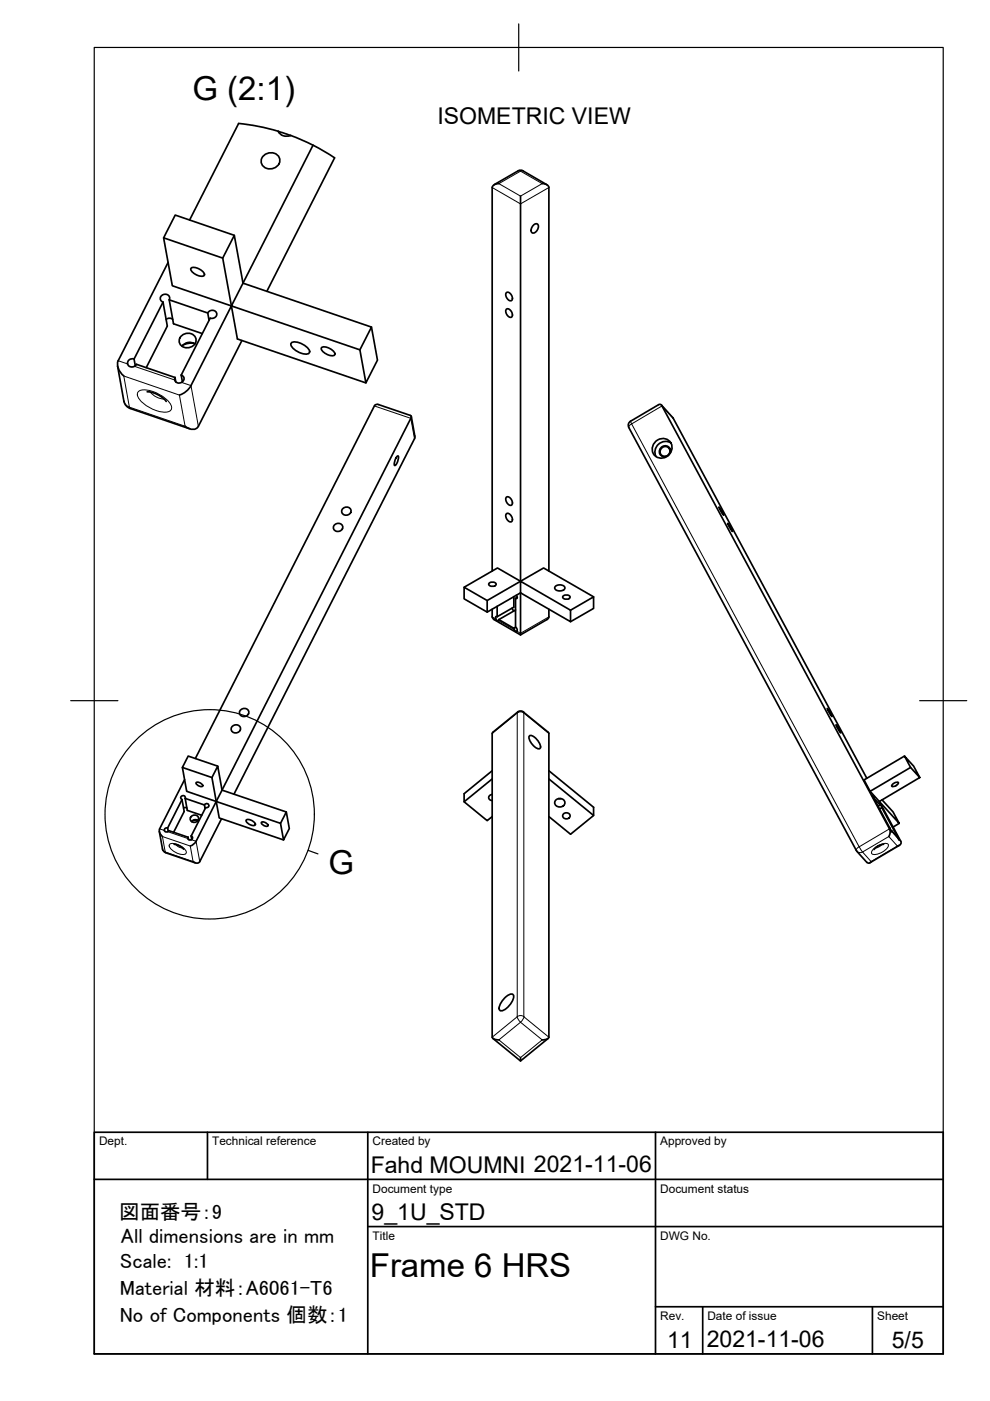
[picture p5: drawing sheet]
<svg xmlns="http://www.w3.org/2000/svg" width="210mm" height="297mm" viewBox="0 0 210 297" stroke-linecap="round" stroke-linejoin="round" font-family="sans-serif">
<!-- layer: Visible -->
<g fill="none" stroke="#000" stroke-width=".36">
<path d="M55.8 33.1a1.96 1.96 0 0 1 2.2-.7 1.96 1.96 0 0 1 1.3 1.9 2.06 2.06 0 0 1-1.9 1.5 2.06 2.06 0 0 1-2-1.4l.1-.9zM59 27.8a44.4 44.4 0 0 0-8.4-1.6l-10.4 20.5M61.6 28.7l-2.6-.9a2.06 2.06 0 0 0 2.6 .9l4.8 2.1M66.4 30.8l-14.9 29.2M66.4 30.8l4.5 2.7M70.9 33.5l-14.3 28.3M104.8 39.2l5.1-3 .5-.1 .5 .1 5.1 3M105.8 38.9a1.32 1.32 0 0 0-1.4 .8v81.4M115 38.9a1.32 1.32 0 0 1 1.4 .8v81.4M34.7 50.4l1.8 10.2 12.6 4.3-1.9-10.2 2.5-4.8 1.8 10.1M35.6 55.6l-10.5 20.9a2.97 2.97 0 0 0 1.1 3.2M40.5 56.9a2.01 2.01 0 0 1 2.5 .7l.4 .5-.1 .3a2.01 2.01 0 0 1-2.5-.7l-.4-.6z"/>
<path d="M49.7 49.9l-12.6-4.3-2.4 4.8 12.5 4.3M110.4 41.6v81.6M113.1 47.8l.3-.3h.5a1.24 1.24 0 0 1-1.1 1.9 1.08 1.08 0 0 1 .3-1.6zM24.9 77.6l1.4 7.5a2 2 0 0 0 1.3 1.5l12.6 4.3M28.4 76.1a.92 .92 0 0 0-1.2 .3 .92 .92 0 0 0 .3 1.3l.8 .1 .6-.6 8.2 2.8M34.6 64.1l.9 5-4.5 8.8M34.6 64.1l-6.2 12 .3 1.4M35.2 67.7a1.11 1.11 0 0 1 1.4 0M35.9 63.6l.9 5.1 6.1 2M35.9 63.6l8.1 2.8M35.9 63.6a.93 .93 0 0 0-1.1-1.2 .93 .93 0 0 0-.6 1.5l.4 .1M38.4 71.3a1.77 1.77 0 0 1 2-.6 1.77 1.77 0 0 1 1.2 1.6 1.86 1.86 0 0 1-1.8 1.4 1.86 1.86 0 0 1-1.8-1.3l.1-.8z"/>
<path d="M38.4 79.5l.3 1.4M38.4 79.5a.81 .81 0 0 1 .6 .8 .81 .81 0 0 1-.5 .8M41.1 72.8h-1.4l-.9 .4M41.3 72.9a2.02 2.02 0 0 0-2.7 .5M44 66.4l.3 1.5M44.1 66.3a.97 .97 0 0 1 1.2-.5 .97 .97 0 0 1 .6 1.2 1.11 1.11 0 0 1-1.3 .5l-6.2 12M51.3 72.2l-9.2 18.2a1.79 1.79 0 0 1-2.9 0M51.5 60l27.3 9.3-2.5 4.9-27.2-9.3zM61.7 72.8a2.44 2.44 0 0 1 2.8 .4 1.87 1.87 0 0 1 1.1 1.6 2.44 2.44 0 0 1-2.8-.4 1.87 1.87 0 0 1-1.1-1.6zM68.1 73.8a2.01 2.01 0 0 1 2.5 .6l.4 .6v.2a2.01 2.01 0 0 1-2.5-.6l-.4-.6zM78.8 69.3l1.2 7.1-2.4 4.8-1.3-7M107.4 62a1.16 1.16 0 0 1 1 1.7 1.16 1.16 0 0 1-1-1.7z"/>
<path d="M107.4 65.5a1.16 1.16 0 0 1 1 1.7 1.16 1.16 0 0 1-1-1.7zM31.2 83.1l1.2 .1 1.2 .6 .9 .6 .7 .7M37.1 80l.2 1M37.1 80a.91 .91 0 0 0 .3 1.1 .91 .91 0 0 0 1.1 0M77.6 81.2l-27.3-9.3-1.2-7-8.6 16.9-1.1 1.2-1.3 .7M79.4 86.1l-38 74.7M80.3 85.8l6.7 2.3 .2 .1-.1 .5M80.3 85.8a.69 .69 0 0 0-.9 .2M84.1 96.8l.3-.1a2.07 2.07 0 0 1-.7 2v-.8zM87.1 88.7l-40 78.8M87.2 88.3l.8 4.1-.1 .6-38.3 75.4M139 93.6a2.03 2.03 0 0 1 3.1 .1 2.03 2.03 0 0 1-.8 3.1 1.99 1.99 0 0 1-2.7-.4 1.99 1.99 0 0 1 .4-2.8z"/>
<path d="M140.1 94.9a1.15 1.15 0 0 1 1.9 .2 1.15 1.15 0 0 1-.9 1.7 1.09 1.09 0 0 1-1.2-.5 1.09 1.09 0 0 1 .2-1.4zM140.3 85.9l2.4 2.8 41.1 76.3M140.4 86.1l48.2 89.6 .1 1-.3 .7M140.4 86l-.2-.2h-.6l-5.9 3.5a1 1 0 0 0-.4 1.3l48.4 89.9M142.3 93.9a2.24 2.24 0 0 0-2.7 .3 2.24 2.24 0 0 0-.5 2.6M71 111.2a.9 .9 0 0 1 1.4 0 .9 .9 0 0 1-.4 1.4 .87 .87 0 0 1-1.1-.2 .87 .87 0 0 1 .1-1.2zM72.8 107.8a.9 .9 0 0 1 1.4 0 .9 .9 0 0 1-.4 1.4 .87 .87 0 0 1-1.1-.3 .87 .87 0 0 1 .1-1.1zM107.4 105.4a1.16 1.16 0 0 1 1 1.7 1.16 1.16 0 0 1-1-1.7zM107.4 108.9a1.16 1.16 0 0 1 1 1.7 1.16 1.16 0 0 1-1-1.7zM152.4 107.5l1.1 1.7zM154.3 111l1 1.7zM103.3 127.3l-4.9-2.8v2.5l4.9 2.8"/>
<path d="M103.7 123.7l.7-.3a.57 .57 0 0 1 .7 .6l-.7 .3a.57 .57 0 0 1-.7-.6zM104.4 129.2v1.6M104.4 130.8l.4 .6M104.8 131.4l5.6 3.2M105.1 131.2l.1 .1a.31 .31 0 0 0 .2 .3 .31 .31 0 0 0 .4-.3M105.4 128.6v2.2M105.4 130.7l-.3 .1v.4M105.8 131.4l3.1 1.8 .4-.2M108.6 128.9l.4 .6M108.9 126.5v2.2l-3.5 2.1M109 133.2l.1 .4 .5 .2M109.3 129.3l-3.5 2.1"/>
<path d="M109.3 126.9v6.1M109.3 133l.3 .4v.4M109.5 126.2l.2 .6-.4 .1M109.7 126.7l-.4 .2M110.4 123.2l-7.1 4.1v2.5l7.1-4.1v8.9M110.4 123.2l10.6 6.2v2.4l-10.6-6.1zM110.4 123.2l4.9-2.8 10.6 6.1M110.4 123.2l-4.9-2.8-7.1 4.1M116.4 130.8l-.4 .6-5.6 3.2M116.4 129.2v1.6M117.7 124.4a1.33 1.33 0 0 1 2.1 .2 1.24 1.24 0 0 1-2.2 0zM119.4 126.4l.7-.3a.57 .57 0 0 1 .7 .7l-.7 .2a.57 .57 0 0 1-.7-.6z"/>
<path d="M121 129.4l4.9-2.9v2.5l-4.9 2.8M49.3 153.9a.9 .9 0 0 1 1.5 0 .9 .9 0 0 1-.4 1.4 .87 .87 0 0 1-1.2-.2 .87 .87 0 0 1 .1-1.2zM51.1 150.5a.9 .9 0 0 1 1.4 0 .9 .9 0 0 1-.4 1.4 .87 .87 0 0 1-1.1-.3 .87 .87 0 0 1 .1-1.1zM104.5 155.2l-.1 .3v64.4a1.28 1.28 0 0 0 1.4 .6M109.7 151l-5.2 4.2M109.7 151a1.01 1.01 0 0 1 1.3 0M111 151l5.2 4.2 .2 .3v64.4a1.19 1.19 0 0 1-1.4 .6M112.2 156.1a.84 .84 0 0 1 1.2 .2l.7 .8a1.28 1.28 0 0 1 .3 1.7 2.77 2.77 0 0 1-2.2-2.7zM175.4 150.2l1 1.7zM177.3 153.7l1 1.7zM33.8 176.3l.7 3.7 .2 .5 .4 .3M34.8 176.1a.49 .49 0 0 0 .8 .2l.2-.2 4.1 1.4"/>
<path d="M35.5 175.6l.2 .7M35.5 175.5l-.5 .1-.1 .5M36.9 179l1.2 .4 .8 .7M38.6 169.5l.5 2.5-2.3 4.5M38.6 169.5l-3.1 6.1M38.7 162.7l.9 5.1 6.2 2.1M38.9 171.3l.3-.1 .4 .1M39.1 165.3l-5.3 10.4a1.44 1.44 0 0 0 .6 1.6M39.3 169.3a.45 .45 0 0 0-.3-.6 .45 .45 0 0 0-.6 .2 .45 .45 0 0 0 .2 .6M39.3 169.3l.4 2.5 3.1 1.1M39.3 169.3l4 1.4M39.9 177.5l.1 .5"/>
<path d="M39.9 177.5a.45 .45 0 0 0 .1 .5 .45 .45 0 0 0 .6 0M40.5 177.3l.2 .7M40.5 177.2l.3 .4-.2 .4M40.6 173a.85 .85 0 0 1 1.2-.1 .85 .85 0 0 1 .2 1.1 .85 .85 0 0 1-1.1 .3 .72 .72 0 0 1-.6-.5 .72 .72 0 0 1 .3-.8zM41.6 165.9l.9 .1a.56 .56 0 0 1 .4 .7l-.8-.1a.56 .56 0 0 1-.5-.7zM41.9 173.9l-1.2 .2M42 174l-.7-.2-.7 .4M43.3 170.7l.2 .7M43.4 170.7a.46 .46 0 0 1 .6-.3 .46 .46 0 0 1 .1 .8h-.5l-3.1 6.1M45.8 169.9l-4.2 8.5-.6 .6-.6 .4M45.8 169.9l.7 3.5 13.6 4.7M46.2 162.4l-6.3-2.1-1.2 2.4 6.2 2.2"/>
<path d="M47 173.6l-4.6 9.1a.86 .86 0 0 1-1.5 0M47.1 167.5l13.6 4.7-1.2 2.4-13.7-4.7zM47.1 167.5l-.9-5.1-1.3 2.5 .9 5M52.2 173.9a1.47 1.47 0 0 1 1.9 1 1.47 1.47 0 0 1-1.9-1zM55.5 174.3l.8 .1a.56 .56 0 0 1 .5 .7l-.9-.1a.56 .56 0 0 1-.4-.7zM60.7 172.2l.6 3.5-1.2 2.4-.6-3.5M104.4 163.4l-6 4.9v1.7l4.9 4 1.1-.9M104.4 165.1l-6 4.9M104.4 168.5a.65 .65 0 0 0-.8 .6 .65 .65 0 0 0 .8 .6M116.4 163.4l9.5 7.8v1.7l-4.9 4-4.6-3.8M116.4 165.1l9.5 7.8M117.9 169.6a1.06 1.06 0 0 1 1.3-.2 1.06 1.06 0 0 1 .5 1.1 1.08 1.08 0 0 1-1.3 .6 1.08 1.08 0 0 1-.7-1.2z"/>
<path d="M118.4 169.3h.6M119.5 172.5a.7 .7 0 0 1 1.1 0 .7 .7 0 0 1-.2 1.1 .69 .69 0 0 1-.9-.2 .69 .69 0 0 1 0-.9zM184.5 167.8l1.9 2.1M185.3 169.3l1.3 1.4-.4 .2M185.4 169.3l-.4-.6 3.7 6.9M186.4 169.9l4.6 8.5v.6l-.7 .4M186.6 170.7l-.1-.3 .5 .8M187 171.2l-.5 .3M187 171.2l3.1 6.1M187 169.6l2.4 2.6 1.2 2.4-4.2-4.7M187.3 179l-1 .3-1 .8M188.6 175.6h.1"/>
<path d="M188.7 175.6l.4 .7M189 176.2l1.3 1.3 .4 .6-.5-.9M189 176.1l.1 .2M189.2 166.3l.6-.4h.6a1.11 1.11 0 0 1-1.3 .8zM190.6 174.6l-1.2 .8M190.7 179.2l-6.3 3.7M191.8 160.3l-8.6 5.1 1.3 2.4 8.6-5.1M195 164.9l-1.9-2.2-1.3-2.4 1.9 2.1 1.3 2.5-8.6 5M35.1 180.8l6.3 2.2M181.7 180.5l2.1 2.3M184.7 182.7a.55 .55 0 0 1-.9 .1M107 211.6a2.14 2.14 0 0 1 1.6-.8 .93 .93 0 0 1 .1 1.3l-.5 .9a2.95 2.95 0 0 1-2.1 1.3 .93 .93 0 0 1-.1-1.3z"/>
<path d="M104.5 220.2l5.9 4.7 5.8-4.7M110.4 224.2v.7"/>
<circle cx="141.1" cy="95.7" r="1.05"/>
</g>
<!-- layer: Visible Narrow -->
<g fill="none" stroke="#000" stroke-width=".21">
<path d="M104.4 39.8l6 3.4 6-3.4M105.8 38.9l4.6-2.6 4.6 2.6-4.6 2.7zM109.9 36.2h1M25.1 76.5l2 .7M26.2 79.7l11.8 4.1 1.2 6.6-11.8-4.1zM28.5 77.7l8.5 2.9M26.3 85.1l.3 .6 .8 .6M27.4 86.3l.2 .3M29.3 83a3.9 3.9 0 0 1 3.8 .3l2 1.2a2.84 2.84 0 0 1 1.3 2.2 1.46 1.46 0 0 1-1.7 .7 7.6 7.6 0 0 1-5.4-3.2l-.2-.8zM31.9 83.1a3.8 3.8 0 0 0 2.9 1.5M38.5 81.1l2 .7 1.6 8.6M79.4 86.1l7.7 2.6 .8 4.3"/>
<path d="M133.7 89.3l.2 .6-.5 .4-.1 .3M142.7 88.7l-2.3-2.6-6.5 3.8 48.3 89.6M104.4 130.8l.7 .4M105.7 131.6l3.3 1.9M116.4 130.8l-6 3.5-.8-.5M109.7 151.2v64.4M109.7 151.2l-5.3 4.3M109.7 151v.2M111 151l.1 .2a1.18 1.18 0 0 0-1.4 0M116.4 155.5l-5.3-4.3v64.4l5.3 4.3M33.8 175.7l1 .4M34.4 177.4l5.9 2 .6 3.3-5.9-2.1z"/>
<path d="M35.6 176.3l4.2 1.5M35.9 179.1a2.24 2.24 0 0 1 2.5 .3l.4 .3a.92 .92 0 0 1 .5 1.4 3.4 3.4 0 0 1-3.4-1.7zM37.3 179l.6 .6 .8 .2M40.6 178l1 .4 .8 4.3M182.2 179.5l.7 1.1a.93 .93 0 0 1-1.2-.1M182.2 179.5l-.5 .4-.1 .4M187 179.1l-.7 .5-.7 .2M188.9 176.1l-.3-.4-6.4 3.8M189.1 176.3l1.3 1.5M190.7 178l.3 .4M34.5 180l.6 .8M182.9 180.6l5.5-3.2 1.9 2-5.6 3.3z"/>
<path d="M185.1 180.1l.4-.4a2.79 2.79 0 0 1 2.8-.7 1.08 1.08 0 0 1-.7 1.3 2.79 2.79 0 0 1-2.7 .7l-.1-.2zM109.7 215.5a1.19 1.19 0 0 1 1.4 0l-.2 .6-.5 .6-.5-.6zM109.7 215.6l-5.3 4.3M105.8 220.5l4.6-3.8 4.6 3.8-4.6 3.7z"/>
</g>
<!-- layer: Border -->
<path d="M20 10.1h180v276.9h-180zM110 5.1v10M15 148.6h10M195 148.6h10" fill="none" stroke="#000" stroke-width=".25"/>
<!-- layer: TitleBlock -->
<path d="M20 240.1h180v46.9h-180zM20 250h180M44 240.1v9.9M78 240.1v46.9M139 240.1v46.9M78 260.1h122M139 277.1h61M149 277.1v9.9M185 277.1v9.9" fill="none" stroke="#000" stroke-width=".36"/>
<!-- layer: Annotations -->
<g fill="none" stroke="#000" stroke-width=".25">
<path d="M65.3 180.3l2.1 .7"/>
<circle cx="44.5" cy="172.7" r="22.2"/>
</g>
<g font-size="7">
<text x="40.8" y="21.2">G (2:1)</text>
<text x="69.6" y="185.3">G</text>
<text x="78.4" y="270.6">Frame 6 HRS</text>
</g>
<g font-size="4.9">
<text x="92.7" y="26.3">ISOMETRIC VIEW</text>
<text x="78.6" y="248.6">Fahd MOUMNI 2021-11-06</text>
<text x="78.8" y="258.6">9_1U_STD</text>
<text x="141.5" y="285.7">11</text>
<text x="149.8" y="285.6">2021-11-06</text>
<text x="189.1" y="285.8">5/5</text>
</g>
<g font-size="4.4">
<text x="25.3" y="258.5">図面番号：9</text>
<text x="25.7" y="263.6">All dimensions are in mm</text>
<text x="25.4" y="268.8">Scale: 1:1</text>
<text x="25.4" y="274.5">Material 材料：A6061-T6</text>
<text x="25.4" y="280.2">No of Components 個数：1</text>
</g>
<g font-size="2.5">
<text x="21" y="242.9">Dept.</text>
<text x="45" y="242.9">Technical reference</text>
<text x="79" y="242.9">Created by</text>
<text x="140" y="242.9">Approved by</text>
<text x="79" y="252.8">Document type</text>
<text x="140" y="252.8">Document status</text>
<text x="79" y="262.9">Title</text>
<text x="140" y="262.9">DWG No.</text>
<text x="140" y="279.9">Rev.</text>
<text x="150" y="279.9">Date of issue</text>
<text x="186" y="279.9">Sheet</text>
</g>
</svg>
